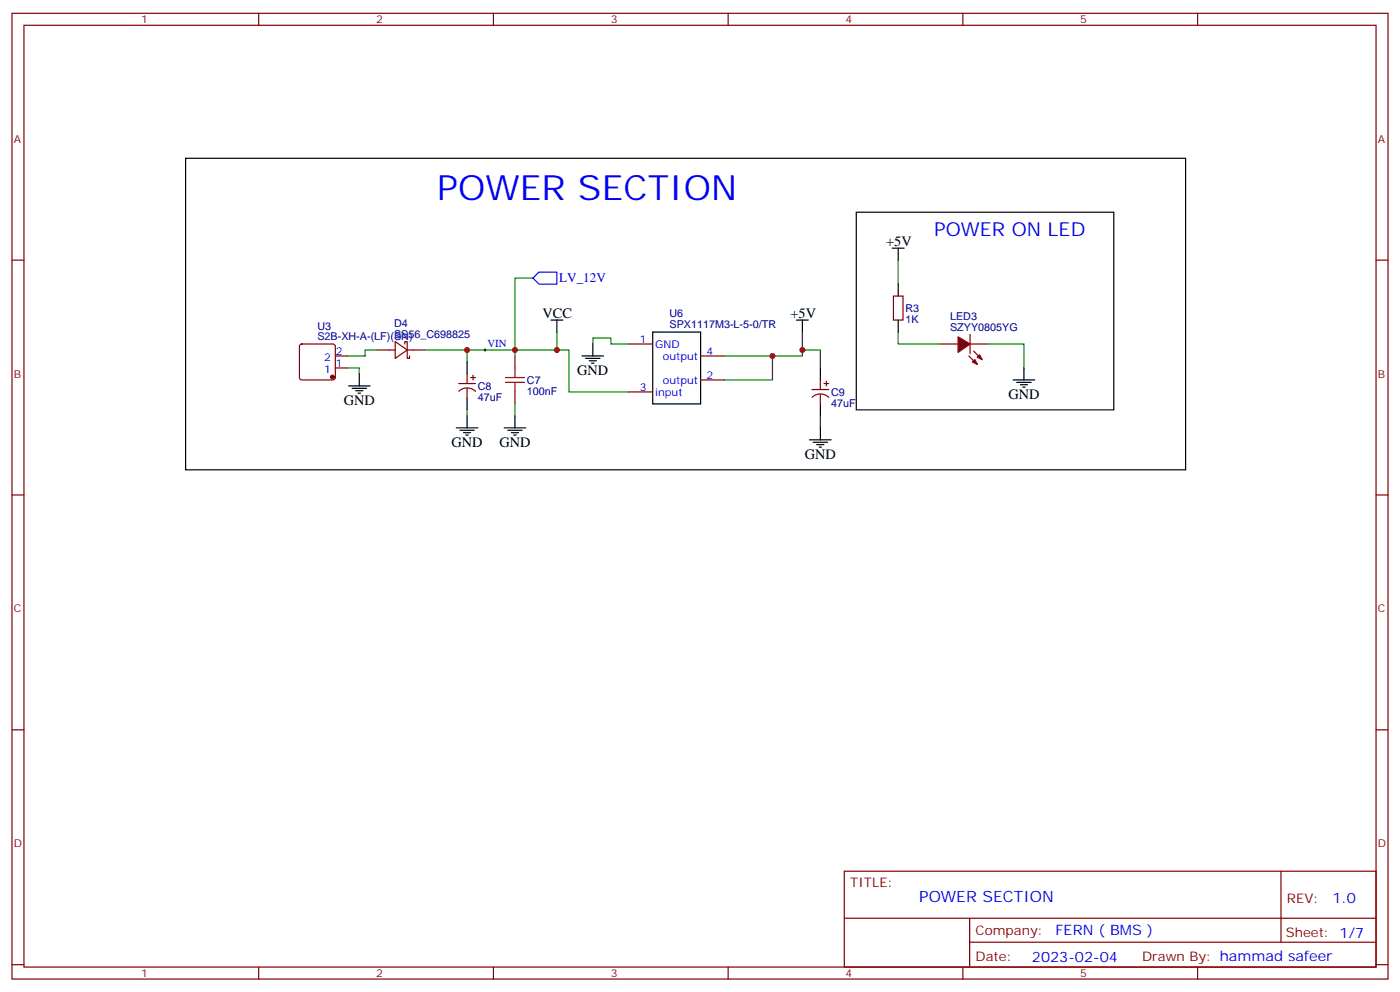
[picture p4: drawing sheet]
<svg xmlns="http://www.w3.org/2000/svg" width="412mm" height="292mm" viewBox="0 0 412 292" stroke-linecap="round" stroke-linejoin="round" font-family="sans-serif">
<g fill="none" stroke="#870000" stroke-width=".35">
<path d="M3.5 3.9h405.4v284.4h-405.4zM7.1 7.4h398.2v277.3h-398.2zM76.2 3.9v3.5M145.3 3.9v3.5M214.5 3.9v3.5M283.6 3.9v3.5M352.8 3.9v3.5M3.5 76.6h3.6M405.3 76.6h3.6M263.2 87.2h2.8v7h-2.8zM285.8 98.5v5.6M88.4 101.5l.5-.2h9.2l.5 .2 .2 .5v9.2l-.3 .5-.4 .2h-9.2l-.5-.3-.2-.4v-9.2z"/>
<path d="M98.8 104.8h3.5M98.8 108.3h3.5M111.1 103h5.3M116.4 100.6l3.5 2.4-3.5 2.5zM119.2 101.3v-.7h.7v4.9h.7v-.7M119.9 103h5.3M135.1 112.9h5M135.1 115.2a3.5 3.5 0 0 1 5 0M137.6 110.1v2.8M137.6 114.3v2.9M138.6 111.2h1.5M139.3 110.5v1.4"/>
<path d="M151.7 104.8v3.5M151.7 115.4v3.5M185.2 101.3h7.1M185.2 115.4h7.1M206.4 111.9h7M206.4 104.8h7M239.2 114.7h4.9M239.2 117a3.5 3.5 0 0 1 4.9 0M241.7 111.9v2.8M241.7 116.1v2.8M242.7 112.9h1.4M243.4 112.2v1.4"/>
<path d="M276.9 101.3h5.3M285.4 104.8l2.5 2.5M285.8 101.3h5.2M286.8 103.4l2.5 2.5M3.5 145.7h3.6M405.3 145.7h3.6M3.5 214.9h3.6M405.3 214.9h3.6M248.7 256.5h156.6v28.2h-156.6zM377.3 256.5v20.9M248.7 270.4h156.5M285.6 277.4h119.6"/>
<path d="M285.6 270.4v14.1M3.5 284h3.6M76.2 284.7v3.6M145.3 284.7v3.6M214.5 284.7v3.6M283.6 284.7v3.6M352.8 284.7v3.6M405.3 284h3.6"/>
</g>
<path d="M142.5 103h.7M142.9 102.7v.7" fill="none" stroke="#000" stroke-width=".29"/>
<g fill="none" stroke="#008700" stroke-width=".35">
<path d="M264.6 76.6v7M157 81.9h-5.3v21.1h15.9v12.4h17.6M164 97.8v5.2M236.4 97.8v7h-23M264.6 97.8v3.5h12.3M102.3 108.3h3.5v1.8M111.1 103h-3.5v1.8h-5.3M125.2 103h12.4v3.6M137.6 103h14.1v1.8M151.7 118.9v3.5M174.6 101.3v-1.8h5.3v1.8h5.3M227.5 104.8v7.1h-14.1"/>
<path d="M236.4 103h5.3v5.3M291 101.3h10.6v7M137.6 120.7v1.7M241.7 122.4v3.6"/>
</g>
<g fill="none" stroke="#000" stroke-width=".35">
<path d="M54.7 46.6h294.5v91.7h-294.5zM252.2 62.5h75.9v58.2h-75.9zM262.8 73.1h3.5M264.6 73.1v3.5M162.3 94.2h3.5M164 94.2v3.6M192.3 97.8h14.1v21.1h-14.1zM234.6 94.2h3.5M236.4 94.2v3.6M264.6 83.6v3.6M264.6 94.2v3.6M102.7 113.6h6.3"/>
<path d="M103.7 114.3h4.2M104.8 115h2.1M105.5 115.7h.7M105.8 110.1v3.5M137.6 106.6v3.5M137.6 117.2v3.5M171.4 104.8h6.4M172.5 105.5h4.2M173.6 106.2h2.1M174.3 106.9h.7M174.6 101.3v3.5M241.7 108.3v3.6"/>
<path d="M241.7 118.9v3.5M298.4 111.9h6.4M299.5 112.6h4.2M300.6 113.3h2.1M301.3 114h.7M301.6 108.3v3.6M134.4 126h6.4M135.5 126.7h4.2M136.5 127.4h2.1M137.2 128.1h.7M137.6 122.4v3.6M148.5 126h6.4"/>
<path d="M149.6 126.7h4.2M150.6 127.4h2.2M151.3 128.1h.7M151.7 122.4v3.6M238.5 129.5h6.3M239.5 130.2h4.3M240.6 130.9h2.1M241.3 131.6h.7M241.7 126v3.5"/>
</g>
<path d="M158.7 80.1h5.3v3.5h-5.3l-1.7-1.7z" fill="none" stroke="#00f" stroke-width=".35"/>
<g fill="#870000" stroke="#870000" stroke-width=".35">
<path d="M287.9 105.2l.7-.7 .7 1.4z"/>
<path d="M286.5 106.6l.7-.7 .7 1.4z"/>
<path d="M282.2 99.2l3.6 2.1-3.6 2.5z"/>
<circle cx="97.9" cy="111" r=".53"/>
</g>
<path d="M148.9 111.2h5.6M148.9 112.6h5.6M151.7 108.3v2.9M151.7 112.6v2.8" fill="none" stroke="#a10000" stroke-width=".35"/>
<g fill="#c00">
<circle cx="164" cy="103" r=".88"/>
<circle cx="151.7" cy="103" r=".88"/>
<circle cx="236.4" cy="103" r=".88"/>
<circle cx="227.5" cy="104.8" r=".88"/>
<circle cx="137.6" cy="103" r=".88"/>
</g>
<text font-size="10.2" fill="#00f" x="128.8" y="58.9">POWER SECTION</text>
<text font-size="5.6" fill="#00f" x="275.2" y="69.5">POWER ON LED</text>
<text font-size="4.6" fill="#00f" x="270.8" y="265.5">POWER SECTION</text>
<g font-size="4.2">
<text x="261.1" y="72.4">+5V</text>
<text x="159.8" y="93.5">VCC</text>
<text x="232.8" y="93.5">+5V</text>
<text x="170" y="110.5">GND</text>
<text x="101.2" y="119.3">GND</text>
<text x="297" y="117.5">GND</text>
<text x="133" y="131.6">GND</text>
<text x="147.1" y="131.6">GND</text>
<text x="237.1" y="135.1">GND</text>
</g>
<g font-size="4.2" fill="#00f">
<text x="392.5" y="265.8">1.0</text>
<text x="310.9" y="275.3">FERN ( BMS )</text>
<text x="304" y="283.1">2023-02-04</text>
</g>
<text font-size="3.9" fill="#00f" x="164.7" y="83.2">LV_12V</text>
<g font-size="3.9" fill="#800">
<text x="250.5" y="261.1">TITLE:</text>
<text x="379.1" y="265.8">REV:</text>
<text x="287.4" y="275.3">Company:</text>
<text x="378.7" y="275.9">Sheet: 1/7</text>
<text x="287.4" y="283">Date:</text>
<text x="336.4" y="283.1">Drawn By: hammad safeer</text>
</g>
<g font-size="3.2" fill="#800">
<text x="41.6" y="6.9">1</text>
<text x="110.8" y="6.9">2</text>
<text x="179.9" y="6.9">3</text>
<text x="249.1" y="6.9">4</text>
<text x="318.2" y="6.9">5</text>
<text x="4.1" y="42">A</text>
<text x="405.9" y="42">A</text>
<text x="4.1" y="111.2">B</text>
<text x="405.9" y="111.2">B</text>
<text x="4.1" y="180.3">C</text>
<text x="405.9" y="180.3">C</text>
<text x="4.1" y="249.4">D</text>
<text x="405.9" y="249.4">D</text>
<text x="41.6" y="287.7">1</text>
<text x="110.8" y="287.7">2</text>
<text x="179.9" y="287.7">3</text>
<text x="249.1" y="287.7">4</text>
<text x="318.2" y="287.7">5</text>
</g>
<g font-size="3.2" fill="#000080">
<text x="197.2" y="93.5">U6</text>
<text x="266.7" y="95">1K</text>
<text x="266.7" y="91.8">R3</text>
<text x="279.9" y="94.2">LED3</text>
<text x="93.5" y="100.2">S2B-XH-A-(LF)(SN)</text>
<text x="93.5" y="97">U3</text>
<text x="116.1" y="99.5">SS56_C698825</text>
<text x="116.1" y="96.3">D4</text>
<text x="197.2" y="96.7">SPX1117M3-L-5-0/TR</text>
<text x="279.9" y="97.4">SZYY0805YG</text>
<text x="155.2" y="113">C7</text>
<text x="140.8" y="117.9">47uF</text>
<text x="140.8" y="114.8">C8</text>
<text x="155.2" y="116.2">100nF</text>
<text x="244.8" y="119.7">47uF</text>
<text x="244.8" y="116.6">C9</text>
</g>
<g font-size="3.2" fill="#00f">
<text x="188.5" y="100.9">1</text>
<text x="95.5" y="106.2">2</text>
<text x="99" y="108">1</text>
<text x="99" y="104.5">2</text>
<text x="143.6" y="102.2">VIN</text>
<text x="193" y="102.3">GND</text>
<text x="195.3" y="105.9">output</text>
<text x="208.1" y="104.5">4</text>
<text x="95.5" y="109.7">1</text>
<text x="195.3" y="112.9">output</text>
<text x="208.1" y="111.5">2</text>
<text x="188.5" y="115">3</text>
<text x="193" y="116.5">input</text>
</g>
</svg>
